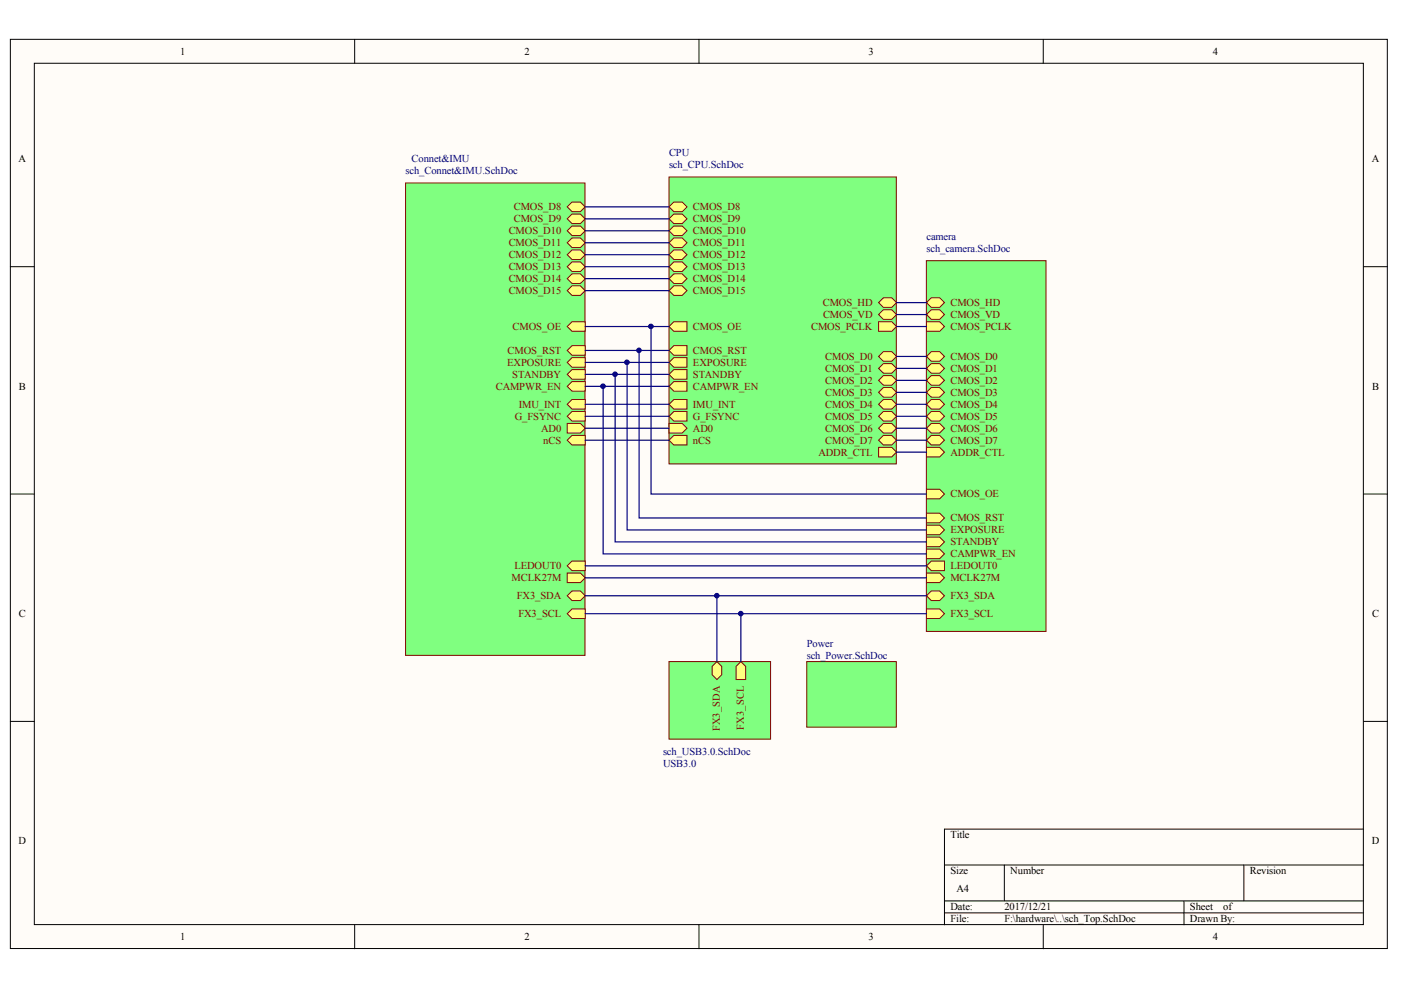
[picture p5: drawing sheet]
<svg xmlns="http://www.w3.org/2000/svg" width="297mm" height="210mm" viewBox="0 0 297 210" stroke-linecap="round" stroke-linejoin="round" font-family="sans-serif">
<g fill="#fffcf8" stroke="#000" stroke-width=".21">
<path d="M2.2 8.3h291.9v192.8h-291.9z"/>
<path d="M7.3 13.4h281.8v182.6h-281.8z"/>
</g>
<g fill="none" stroke="#000" stroke-width=".21">
<path d="M75.2 8.3v5.1M148.2 8.3v5.1M221.2 8.3v5.1M2.2 56.5h5.1M289.1 56.5h5.1M2.2 104.8h5.1M289.1 104.8h5.1M2.2 153h5.1M289.1 153h5.1M289.1 175.8h-88.9v20.3M75.2 196.1v5.1M148.2 196.1v5.1"/>
<path d="M200.2 183.4h88.9M200.2 191h88.9M200.2 193.6h88.9M212.9 183.4v7.6M221.2 196.1v5.1M251 191v5.1M263.7 183.4v7.6"/>
</g>
<path d="M141.8 37.5h48.2v60.9h-48.2z" fill="#80ff80" stroke="#800000" stroke-width=".21"/>
<g fill="#ffff80" stroke="#800000" stroke-width=".21">
<path d="M141.8 89.8h2.8l1.1 1-1.1 1h-2.8z" fill-rule="evenodd"/>
<path d="M186.3 94.9h2.8l1 1-1 1h-2.8z" fill-rule="evenodd"/>
<path d="M141.8 81.9l1.1-1h2.8v2h-2.8z" fill-rule="evenodd"/>
<path d="M186.3 75.6l1-1h1.8l1 1-1 1h-1.8z" fill-rule="evenodd"/>
<path d="M186.3 78.1l1-1h1.8l1 1-1 1h-1.8z" fill-rule="evenodd"/>
<path d="M186.3 80.6l1-1h1.8l1 1-1 1.1h-1.8z" fill-rule="evenodd"/>
<path d="M186.3 83.2l1-1h1.8l1 1-1 1h-1.8z" fill-rule="evenodd"/>
<path d="M186.3 85.7l1-1h1.8l1 1-1 1h-1.8z" fill-rule="evenodd"/>
<path d="M186.3 88.3l1-1.1h1.8l1 1.1-1 1h-1.8z" fill-rule="evenodd"/>
<path d="M186.3 90.8l1-1h1.8l1 1-1 1h-1.8z" fill-rule="evenodd"/>
<path d="M186.3 93.3l1-1h1.8l1 1-1 1h-1.8z" fill-rule="evenodd"/>
<path d="M141.8 43.9l1.1-1.1h1.7l1.1 1.1-1.1 1h-1.7z" fill-rule="evenodd"/>
<path d="M141.8 46.4l1.1-1h1.7l1.1 1-1.1 1h-1.7z" fill-rule="evenodd"/>
<path d="M141.8 48.9l1.1-1h1.7l1.1 1-1.1 1h-1.7z" fill-rule="evenodd"/>
<path d="M141.8 51.5l1.1-1h1.7l1.1 1-1.1 1h-1.7z" fill-rule="evenodd"/>
<path d="M141.8 54l1.1-1h1.7l1.1 1-1.1 1h-1.7z" fill-rule="evenodd"/>
<path d="M141.8 56.5l1.1-1h1.7l1.1 1-1.1 1.1h-1.7z" fill-rule="evenodd"/>
<path d="M141.8 59.1l1.1-1h1.7l1.1 1-1.1 1h-1.7z" fill-rule="evenodd"/>
<path d="M141.8 61.6l1.1-1h1.7l1.1 1-1.1 1h-1.7z" fill-rule="evenodd"/>
<path d="M186.3 64.2l1-1.1h1.8l1 1.1-1 1h-1.8z" fill-rule="evenodd"/>
<path d="M186.3 66.7l1-1h1.8l1 1-1 1h-1.8z" fill-rule="evenodd"/>
<path d="M141.8 69.2l1.1-1h2.8v2h-2.8z" fill-rule="evenodd"/>
<path d="M186.3 68.2h2.8l1 1-1 1h-2.8z" fill-rule="evenodd"/>
<path d="M141.8 74.3l1.1-1h2.8v2h-2.8z" fill-rule="evenodd"/>
<path d="M141.8 76.8l1.1-1h2.8v2.1h-2.8z" fill-rule="evenodd"/>
<path d="M141.8 85.7l1.1-1h2.8v2h-2.8z" fill-rule="evenodd"/>
<path d="M141.8 88.3l1.1-1.1h2.8v2.1h-2.8z" fill-rule="evenodd"/>
<path d="M141.8 79.4l1.1-1h2.8v2h-2.8z" fill-rule="evenodd"/>
<path d="M141.8 93.3l1.1-1h2.8v2h-2.8z" fill-rule="evenodd"/>
</g>
<path d="M86 38.8h38v100.2h-38z" fill="#80ff80" stroke="#800000" stroke-width=".21"/>
<g fill="#ffff80" stroke="#800000" stroke-width=".21">
<path d="M120.3 130.1l1-1h2.8v2h-2.8z" fill-rule="evenodd"/>
<path d="M120.3 89.8h2.8l1 1-1 1h-2.8z" fill-rule="evenodd"/>
<path d="M120.3 93.3l1-1h2.8v2h-2.8z" fill-rule="evenodd"/>
<path d="M120.3 79.4l1-1h2.8v2h-2.8z" fill-rule="evenodd"/>
<path d="M120.3 76.8l1-1h2.8v2.1h-2.8z" fill-rule="evenodd"/>
<path d="M120.3 69.2l1-1h2.8v2h-2.8z" fill-rule="evenodd"/>
<path d="M120.3 81.9l1-1h2.8v2h-2.8z" fill-rule="evenodd"/>
<path d="M120.3 74.3l1-1h2.8v2h-2.8z" fill-rule="evenodd"/>
<path d="M120.3 126.3l1-1h1.8l1 1-1 1h-1.8z" fill-rule="evenodd"/>
<path d="M120.3 43.9l1-1.1h1.8l1 1.1-1 1h-1.8z" fill-rule="evenodd"/>
<path d="M120.3 46.4l1-1h1.8l1 1-1 1h-1.8z" fill-rule="evenodd"/>
<path d="M120.3 48.9l1-1h1.8l1 1-1 1h-1.8z" fill-rule="evenodd"/>
<path d="M120.3 51.5l1-1h1.8l1 1-1 1h-1.8z" fill-rule="evenodd"/>
<path d="M120.3 54l1-1h1.8l1 1-1 1h-1.8z" fill-rule="evenodd"/>
<path d="M120.3 56.5l1-1h1.8l1 1-1 1.1h-1.8z" fill-rule="evenodd"/>
<path d="M120.3 59.1l1-1h1.8l1 1-1 1h-1.8z" fill-rule="evenodd"/>
<path d="M120.3 61.6l1-1h1.8l1 1-1 1h-1.8z" fill-rule="evenodd"/>
<path d="M120.3 85.7l1-1h2.8v2h-2.8z" fill-rule="evenodd"/>
<path d="M120.3 88.3l1-1.1h2.8v2.1h-2.8z" fill-rule="evenodd"/>
<path d="M120.3 121.5h2.8l1 1-1 1h-2.8z" fill-rule="evenodd"/>
<path d="M120.3 120l1-1h2.8v2h-2.8z" fill-rule="evenodd"/>
</g>
<g fill="none" stroke="#000080" stroke-width=".25">
<path d="M124.1 43.9h17.7M124.1 46.4h17.7M124.1 48.9h17.7M124.1 51.5h17.7M124.1 54h17.7M124.1 56.5h17.7M124.1 59.1h17.7M124.1 61.6h17.7M124.1 69.2h17.7M124.1 74.3h17.7M124.1 76.8h17.7M124.1 79.4h17.7"/>
<path d="M124.1 81.9h17.7M124.1 85.7h17.7M124.1 88.3h17.7M124.1 90.8h17.7M124.1 93.3h17.7"/>
</g>
<path d="M196.4 55.3h25.4v78.6h-25.4z" fill="#80ff80" stroke="#800000" stroke-width=".21"/>
<g fill="#ffff80" stroke="#800000" stroke-width=".21">
<path d="M196.4 75.6l1.1-1h1.7l1 1-1 1h-1.7z" fill-rule="evenodd"/>
<path d="M196.4 78.1l1.1-1h1.7l1 1-1 1h-1.7z" fill-rule="evenodd"/>
<path d="M196.4 80.6l1.1-1h1.7l1 1-1 1.1h-1.7z" fill-rule="evenodd"/>
<path d="M196.4 83.2l1.1-1h1.7l1 1-1 1h-1.7z" fill-rule="evenodd"/>
<path d="M196.4 85.7l1.1-1h1.7l1 1-1 1h-1.7z" fill-rule="evenodd"/>
<path d="M196.4 88.3l1.1-1.1h1.7l1 1.1-1 1h-1.7z" fill-rule="evenodd"/>
<path d="M196.4 90.8l1.1-1h1.7l1 1-1 1h-1.7z" fill-rule="evenodd"/>
<path d="M196.4 93.3l1.1-1h1.7l1 1-1 1h-1.7z" fill-rule="evenodd"/>
<path d="M196.4 116.4h2.8l1 1-1 1.1h-2.8z" fill-rule="evenodd"/>
<path d="M196.4 64.2l1.1-1.1h1.7l1 1.1-1 1h-1.7z" fill-rule="evenodd"/>
<path d="M196.4 66.7l1.1-1h1.7l1 1-1 1h-1.7z" fill-rule="evenodd"/>
<path d="M196.4 103.7h2.8l1 1.1-1 1h-2.8z" fill-rule="evenodd"/>
<path d="M196.4 68.2h2.8l1 1-1 1h-2.8z" fill-rule="evenodd"/>
<path d="M196.4 108.8h2.8l1 1-1 1h-2.8z" fill-rule="evenodd"/>
<path d="M196.4 111.3h2.8l1 1.1-1 1h-2.8z" fill-rule="evenodd"/>
<path d="M196.4 113.9h2.8l1 1-1 1h-2.8z" fill-rule="evenodd"/>
<path d="M196.4 94.9h2.8l1 1-1 1h-2.8z" fill-rule="evenodd"/>
<path d="M196.4 129.1h2.8l1 1-1 1h-2.8z" fill-rule="evenodd"/>
<path d="M196.4 126.3l1.1-1h1.7l1 1-1 1h-1.7z" fill-rule="evenodd"/>
<path d="M196.4 121.5h2.8l1 1-1 1h-2.8z" fill-rule="evenodd"/>
<path d="M196.4 120l1.1-1h2.7v2h-2.7z" fill-rule="evenodd"/>
</g>
<g fill="none" stroke="#000080" stroke-width=".25">
<path d="M130.4 79.4v35.5h66M133 76.8v35.6h63.4M135.5 74.3v35.5h60.9M138 69.2v35.6h58.4M190.1 64.2h6.3M190.1 66.7h6.3M190.1 69.2h6.3M190.1 75.6h6.3M190.1 78.1h6.3M127.9 81.9v35.5h68.5M190.1 80.6h6.3M190.1 83.2h6.3"/>
<path d="M190.1 85.7h6.3M190.1 88.3h6.3M190.1 90.8h6.3M190.1 93.3h6.3M190.1 95.9h6.3"/>
</g>
<path d="M141.8 140.3h21.6v16.4h-21.6z" fill="#80ff80" stroke="#800000" stroke-width=".21"/>
<g fill="#ffff80" stroke="#800000" stroke-width=".21">
<path d="M151 141.3l1-1 1 1v1.8l-1 1-1-1z" fill-rule="evenodd"/>
<path d="M156.1 141.3l1-1 1 1v2.8h-2z" fill-rule="evenodd"/>
</g>
<path d="M124.1 130.1h72.3M124.1 126.3h72.3M124.1 122.5h72.3M152 126.3v14M157.1 130.1v10.2" fill="none" stroke="#000080" stroke-width=".25"/>
<path d="M171 140.3h19v13.9h-19z" fill="#80ff80" stroke="#800000" stroke-width=".21"/>
<path d="M124.1 120h72.3" fill="none" stroke="#000080" stroke-width=".25"/>
<g fill="#000080" stroke="#000080" stroke-width=".21">
<circle cx="127.8" cy="81.9" r=".49"/>
<circle cx="130.4" cy="79.4" r=".48"/>
<circle cx="132.9" cy="76.8" r=".49"/>
<circle cx="135.5" cy="74.3" r=".48"/>
<circle cx="138" cy="69.2" r=".49"/>
<circle cx="152" cy="126.3" r=".48"/>
<circle cx="157.1" cy="130.1" r=".48"/>
</g>
<g font-size="2.2">
<text x="38.2" y="11.6">1</text>
<text x="111.2" y="11.6">2</text>
<text x="184.2" y="11.6">3</text>
<text x="257.2" y="11.6">4</text>
<text x="3.9" y="34.4">A</text>
<text x="290.9" y="34.4">A</text>
<text x="4" y="82.6">B</text>
<text x="290.9" y="82.6">B</text>
<text x="4" y="130.8">C</text>
<text x="290.9" y="130.8">C</text>
<text x="3.9" y="179">D</text>
<text x="201.5" y="177.8">Title</text>
<text x="290.9" y="179">D</text>
<text x="201.5" y="185.4">Size</text>
<text x="214.2" y="185.4">Number</text>
<text x="265" y="185.4">Revision</text>
<text x="202.8" y="189.2">A4</text>
<text x="201.5" y="193">Date:</text>
<text x="201.5" y="195.5">File:</text>
<text x="212.9" y="193">2017/12/21</text>
<text x="212.9" y="195.5">F:\hardware\..\sch_Top.SchDoc</text>
<text x="252.3" y="193">Sheet</text>
<text x="252.3" y="195.5">Drawn By:</text>
<text x="259.3" y="193">of</text>
<text x="38.2" y="199.3">1</text>
<text x="111.2" y="199.3">2</text>
<text x="184.2" y="199.3">3</text>
<text x="257.2" y="199.3">4</text>
</g>
<g font-size="2.2" fill="#000080">
<text x="87.3" y="34.4">Connet&amp;IMU</text>
<text x="141.8" y="33.2">CPU</text>
<text x="141.8" y="35.7">sch_CPU.SchDoc</text>
<text x="86" y="37">sch_Connet&amp;IMU.SchDoc</text>
<text x="196.4" y="50.9">camera</text>
<text x="196.4" y="53.5">sch_camera.SchDoc</text>
<text x="171" y="137.2">Power</text>
<text x="171" y="139.7">sch_Power.SchDoc</text>
<text x="140.6" y="160">sch_USB3.0.SchDoc</text>
<text x="140.6" y="162.6">USB3.0</text>
</g>
<g font-size="2.2" fill="#800000">
<text x="108.9" y="44.6">CMOS_D8</text>
<text x="108.9" y="47.1">CMOS_D9</text>
<text x="146.9" y="44.6">CMOS_D8</text>
<text x="146.9" y="47.1">CMOS_D9</text>
<text x="107.8" y="49.7">CMOS_D10</text>
<text x="107.8" y="52.2">CMOS_D11</text>
<text x="146.9" y="49.7">CMOS_D10</text>
<text x="146.9" y="52.2">CMOS_D11</text>
<text x="107.8" y="54.7">CMOS_D12</text>
<text x="107.8" y="57.3">CMOS_D13</text>
<text x="107.8" y="59.8">CMOS_D14</text>
<text x="146.9" y="54.7">CMOS_D12</text>
<text x="146.9" y="57.3">CMOS_D13</text>
<text x="146.9" y="59.8">CMOS_D14</text>
<text x="107.8" y="62.3">CMOS_D15</text>
<text x="146.9" y="62.3">CMOS_D15</text>
<text x="174.4" y="64.9">CMOS_HD</text>
<text x="201.5" y="64.9">CMOS_HD</text>
<text x="108.7" y="70">CMOS_OE</text>
<text x="146.9" y="70">CMOS_OE</text>
<text x="172" y="70">CMOS_PCLK</text>
<text x="174.5" y="67.4">CMOS_VD</text>
<text x="201.5" y="67.4">CMOS_VD</text>
<text x="201.5" y="70">CMOS_PCLK</text>
<text x="107.5" y="77.6">EXPOSURE</text>
<text x="107.6" y="75">CMOS_RST</text>
<text x="146.9" y="75">CMOS_RST</text>
<text x="146.9" y="77.6">EXPOSURE</text>
<text x="175" y="76.3">CMOS_D0</text>
<text x="201.5" y="76.3">CMOS_D0</text>
<text x="105.1" y="82.6">CAMPWR_EN</text>
<text x="108.6" y="80.1">STANDBY</text>
<text x="146.9" y="82.6">CAMPWR_EN</text>
<text x="146.9" y="80.1">STANDBY</text>
<text x="175" y="78.8">CMOS_D1</text>
<text x="175" y="81.4">CMOS_D2</text>
<text x="175" y="83.9">CMOS_D3</text>
<text x="201.5" y="78.8">CMOS_D1</text>
<text x="201.5" y="81.4">CMOS_D2</text>
<text x="201.5" y="83.9">CMOS_D3</text>
<text x="109.1" y="89">G_FSYNC</text>
<text x="110" y="86.4">IMU_INT</text>
<text x="146.9" y="86.4">IMU_INT</text>
<text x="146.9" y="89">G_FSYNC</text>
<text x="175" y="86.4">CMOS_D4</text>
<text x="175" y="89">CMOS_D5</text>
<text x="201.5" y="86.4">CMOS_D4</text>
<text x="201.5" y="89">CMOS_D5</text>
<text x="114.7" y="91.5">AD0</text>
<text x="115.2" y="94.1">nCS</text>
<text x="146.9" y="91.5">AD0</text>
<text x="146.9" y="94.1">nCS</text>
<text x="175" y="91.5">CMOS_D6</text>
<text x="175" y="94.1">CMOS_D7</text>
<text x="201.5" y="91.5">CMOS_D6</text>
<text x="201.5" y="94.1">CMOS_D7</text>
<text x="173.5" y="96.6">ADDR_CTL</text>
<text x="201.5" y="96.6">ADDR_CTL</text>
<text x="201.5" y="105.5">CMOS_OE</text>
<text x="201.5" y="110.5">CMOS_RST</text>
<text x="201.5" y="113.1">EXPOSURE</text>
<text x="201.5" y="118.2">CAMPWR_EN</text>
<text x="201.5" y="115.6">STANDBY</text>
<text x="108.5" y="123.2">MCLK27M</text>
<text x="109.1" y="120.7">LEDOUT0</text>
<text x="201.5" y="123.2">MCLK27M</text>
<text x="201.5" y="120.7">LEDOUT0</text>
<text x="109.6" y="127">FX3_SDA</text>
<text x="109.9" y="130.8">FX3_SCL</text>
<text x="201.5" y="130.8">FX3_SCL</text>
<text x="201.5" y="127">FX3_SDA</text>
<text x="152.6" y="155.1" transform="rotate(-90 152.6 155.1)">FX3_SDA</text>
<text x="157.7" y="154.7" transform="rotate(-90 157.7 154.7)">FX3_SCL</text>
</g>
</svg>
